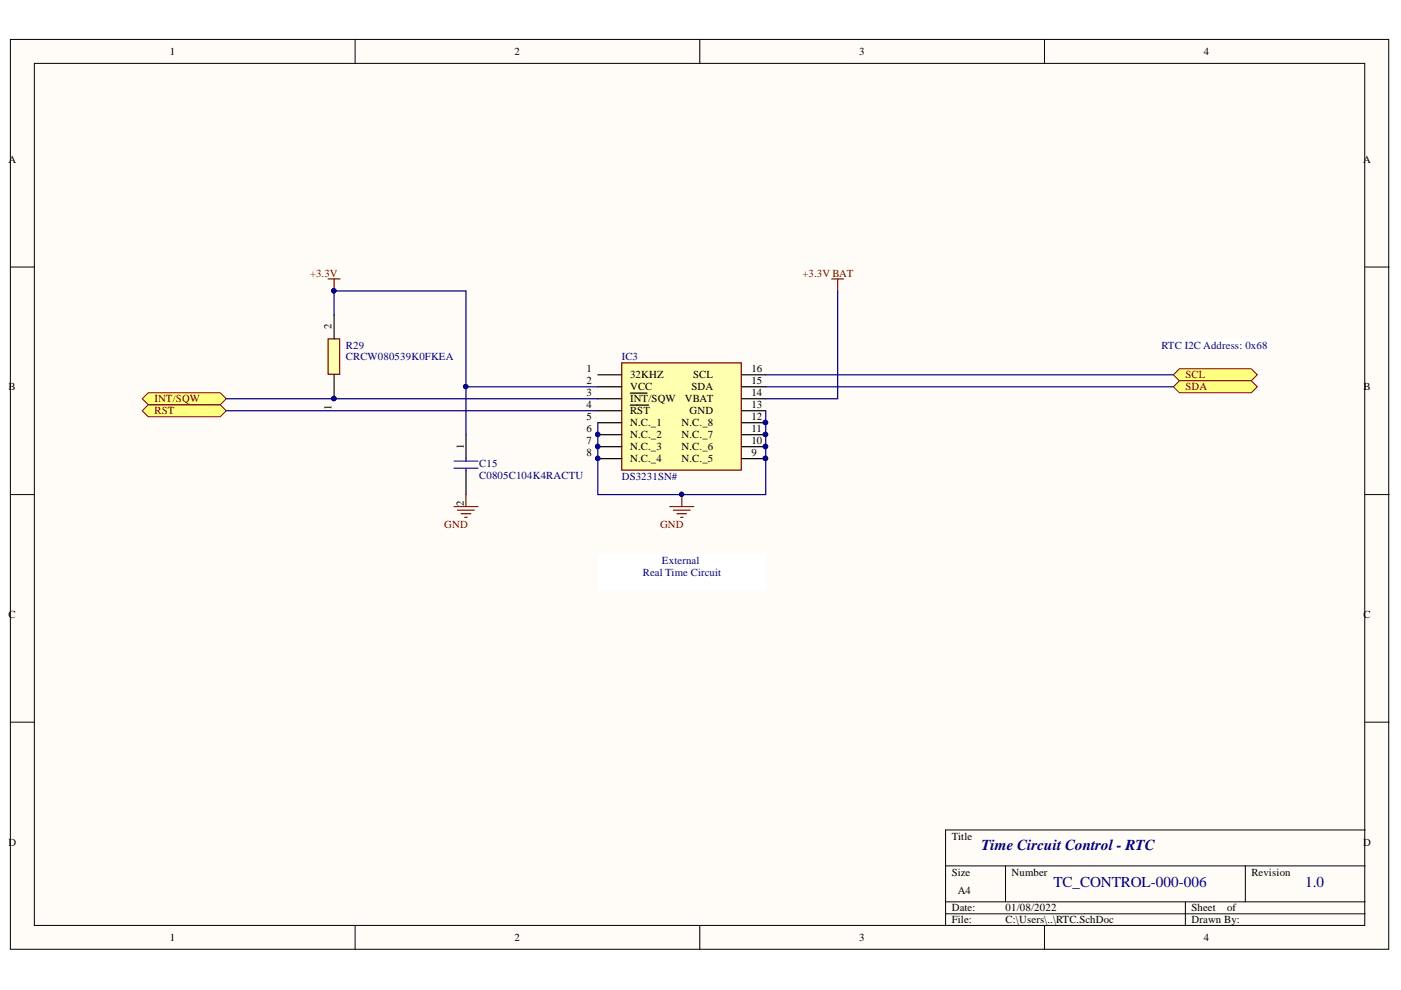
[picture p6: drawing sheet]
<svg xmlns="http://www.w3.org/2000/svg" width="297mm" height="210mm" viewBox="0 0 297 210" stroke-linecap="round" stroke-linejoin="round" font-family="sans-serif">
<g fill="#fffcf8" stroke="#000" stroke-width=".21">
<path d="M2.2 8.4h292.2v192.9h-292.2z"/>
<path d="M7.3 13.4h282.1v182.8h-282.1z"/>
</g>
<g fill="none" stroke="#000" stroke-width=".21">
<path d="M75.3 8.4v5M148.4 8.4v5M221.5 8.4v5M2.2 56.6h5.1M289.5 56.6h5M2.2 104.9h5.1M289.5 104.9h5M2.2 153.1h5.1M289.5 153.1h5M289.5 176h-89v20.3M75.3 196.3v5.1M148.4 196.3v5.1"/>
<path d="M200.5 183.6h89M200.5 191.2h89M200.5 193.7h89M213.2 183.6v7.6M221.5 196.3v5.1M251.3 191.2v5.1M264 183.6v7.6"/>
</g>
<path d="M131.8 76.9h25.4v22.8h-25.4z" fill="#ffffb0" stroke="#800000" stroke-width=".25"/>
<g fill="none" stroke="#000" stroke-width=".25">
<path d="M126.8 79.5h5M157.3 79.5h5.1M98.8 92.2v5M98.8 99.8v5.1M126.8 82h5M126.8 84.5h5M126.8 87.1h5M126.8 89.6h5M126.8 92.2h5M126.8 94.7h5M126.8 97.2h5M133.6 83.4h.6"/>
<path d="M133.6 85.9h2.5M134.3 83.4h1.5M135.9 83.4h1.3M136.2 85.9h1.3M157.3 82h5.1M157.3 84.5h5.1M157.3 87.1h5.1M157.3 89.6h5.1M157.3 92.2h5.1M157.3 94.7h5.1M157.3 97.2h5.1"/>
</g>
<g fill="#000080" stroke="#000080" stroke-width=".21">
<circle cx="126.7" cy="92.1" r=".46"/>
<circle cx="126.7" cy="94.7" r=".46"/>
<circle cx="126.7" cy="97.2" r=".46"/>
<circle cx="162.3" cy="89.6" r=".46"/>
<circle cx="162.3" cy="92.1" r=".46"/>
<circle cx="162.3" cy="94.7" r=".47"/>
<circle cx="162.3" cy="97.2" r=".46"/>
<circle cx="144.5" cy="104.8" r=".46"/>
<circle cx="70.8" cy="61.7" r=".47"/>
</g>
<path d="M162.4 87.1v17.8h-35.6v-15.3" fill="none" stroke="#000080" stroke-width=".25"/>
<path d="M69.6 59.2h2.5M70.8 59.2v2.5M96.3 107.4h5M97 108.2h3.6M97.8 108.9h2M98.5 109.7h.6M98.8 104.9v2.5M142 107.4h5.1M142.8 108.2h3.5M143.5 108.9h2.1M144.3 109.7h.5M144.6 104.9v2.5" fill="none" stroke="#800000" stroke-width=".25"/>
<path d="M96.3 97.8h5M96.3 99.3h5M98.8 97.2v.6M98.8 99.3v.5" fill="none" stroke="#00f" stroke-width=".25"/>
<g fill="#ffff80" stroke="#800000" stroke-width=".21">
<path d="M248.8 79.5l1.3-1.3h15.2l1.3 1.3-1.3 1.2h-15.2z" fill-rule="evenodd"/>
<path d="M248.8 82l1.3-1.3h15.2l1.3 1.3-1.3 1.3h-15.2z" fill-rule="evenodd"/>
</g>
<path d="M162.4 79.5h86.4M162.4 82h86.4" fill="none" stroke="#000080" stroke-width=".25"/>
<path d="M30.2 87.1l1.2-1.3h15.3l1.3 1.3-1.3 1.3h-15.3z" fill-rule="evenodd" fill="#ffff80" stroke="#800000" stroke-width=".21"/>
<path d="M48 87.1h78.8" fill="none" stroke="#000080" stroke-width=".25"/>
<path d="M30.2 84.5l1.2-1.2h15.3l1.3 1.2-1.3 1.3h-15.3z" fill-rule="evenodd" fill="#ffff80" stroke="#800000" stroke-width=".21"/>
<path d="M69.6 71.8h2.4v7.6h-2.4z" fill="#ffffb0" stroke="#800000" stroke-width=".25"/>
<path d="M70.8 66.8v5M70.8 79.5v5" fill="none" stroke="#000" stroke-width=".25"/>
<g fill="#000080" stroke="#000080" stroke-width=".21">
<circle cx="70.8" cy="84.5" r=".46"/>
<circle cx="98.7" cy="82" r=".46"/>
<circle cx="70.8" cy="61.7" r=".47"/>
</g>
<path d="M70.8 66.8v-5.1h28v20.3h28M177.6 61.7v22.8h-15.2M48 84.5h78.8M98.8 82v10.2" fill="none" stroke="#000080" stroke-width=".25"/>
<g fill="#fff" stroke="#fff" stroke-width=".21">
<path d="M246.2 71.8h22.8v2.5h-22.8z"/>
<path d="M126.8 117.6h35.4v7.5h-35.4z"/>
</g>
<path d="M176.3 59.2h2.6M177.6 59.2v2.5" fill="none" stroke="#800000" stroke-width=".25"/>
<g font-size="3.2" fill="#000080">
<text x="208.1" y="180.3">Time Circuit Control - RTC</text>
<text x="223.4" y="188">TC_CONTROL-000-006</text>
<text x="276.7" y="188">1.0</text>
</g>
<g font-size="2.3">
<text x="36" y="11.7">1</text>
<text x="109.1" y="11.7">2</text>
<text x="182.2" y="11.7">3</text>
<text x="255.2" y="11.7">4</text>
<text x="1.8" y="34.5">A</text>
<text x="289" y="34.5">A</text>
<text x="70.3" y="69.8" transform="rotate(-90 70.3 69.8)">2</text>
<text x="1.8" y="82.8">B</text>
<text x="124.4" y="79">1</text>
<text x="124.4" y="81.5">2</text>
<text x="133.6" y="80.2">32KHZ</text>
<text x="133.6" y="82.8">VCC</text>
<text x="146.6" y="82.8">SDA</text>
<text x="147" y="80.2">SCL</text>
<text x="159.3" y="79">16</text>
<text x="159.3" y="81.5">15</text>
<text x="289.1" y="82.8">B</text>
<text x="70.3" y="87" transform="rotate(-90 70.3 87)">1</text>
<text x="124.4" y="84">3</text>
<text x="124.4" y="86.6">4</text>
<text x="124.4" y="89.1">5</text>
<text x="133.6" y="85.3">INT/SQW</text>
<text x="133.6" y="87.8">RST</text>
<text x="145.2" y="85.3">VBAT</text>
<text x="146.2" y="87.8">GND</text>
<text x="159.3" y="84">14</text>
<text x="159.3" y="86.6">13</text>
<text x="159.3" y="89.1">12</text>
<text x="98.3" y="95.2" transform="rotate(-90 98.3 95.2)">1</text>
<text x="124.4" y="91.6">6</text>
<text x="124.4" y="94.2">7</text>
<text x="133.6" y="90.4">N.C._1</text>
<text x="133.6" y="92.9">N.C._2</text>
<text x="133.6" y="95.4">N.C._3</text>
<text x="144.5" y="90.4">N.C._8</text>
<text x="144.5" y="92.9">N.C._7</text>
<text x="144.5" y="95.4">N.C._6</text>
<text x="159.3" y="91.6">11</text>
<text x="159.3" y="94.2">10</text>
<text x="124.4" y="96.7">8</text>
<text x="133.6" y="98">N.C._4</text>
<text x="144.5" y="98">N.C._5</text>
<text x="159.3" y="96.7">9</text>
<text x="98.3" y="107.3" transform="rotate(-90 98.3 107.3)">2</text>
<text x="1.8" y="131">C</text>
<text x="289.1" y="131">C</text>
<text x="1.8" y="179.3">D</text>
<text x="201.8" y="178">Title</text>
<text x="289" y="179.3">D</text>
<text x="201.8" y="185.6">Size</text>
<text x="214.5" y="185.6">Number</text>
<text x="265.3" y="185.6">Revision</text>
<text x="203" y="189.4">A4</text>
<text x="201.8" y="193.3">Date:</text>
<text x="201.8" y="195.8">File:</text>
<text x="213.2" y="193.3">01/08/2022</text>
<text x="213.2" y="195.8">C:\Users\..\RTC.SchDoc</text>
<text x="252.6" y="193.3">Sheet</text>
<text x="252.6" y="195.8">Drawn By:</text>
<text x="260.2" y="193.3">of</text>
<text x="36" y="199.6">1</text>
<text x="109.1" y="199.6">2</text>
<text x="182.2" y="199.6">3</text>
<text x="255.2" y="199.6">4</text>
</g>
<g font-size="2.3" fill="#800000">
<text x="65.7" y="58.7">+3.3V</text>
<text x="170.1" y="58.7">+3.3V BAT</text>
<text x="251.4" y="80.2">SCL</text>
<text x="251.4" y="82.8">SDA</text>
<text x="32.7" y="87.8">RST</text>
<text x="32.7" y="85.3">INT/SQW</text>
<text x="94.2" y="112">GND</text>
<text x="139.9" y="112">GND</text>
</g>
<g font-size="2.3" fill="#000080">
<text x="73.4" y="73.9">R29</text>
<text x="73.4" y="76.4">CRCW080539K0FKEA</text>
<text x="131.8" y="76.4">IC3</text>
<text x="101.6" y="99">C15</text>
<text x="101.6" y="101.5">C0805C104K4RACTU</text>
<text x="131.8" y="101.8">DS3231SN#</text>
</g>
<g font-size="2.3" fill="#0c0087">
<text x="246.3" y="73.9">RTC I2C Address: 0x68</text>
<text x="140.4" y="119.6">External</text>
<text x="136.3" y="122.2">Real Time Circuit</text>
</g>
</svg>
